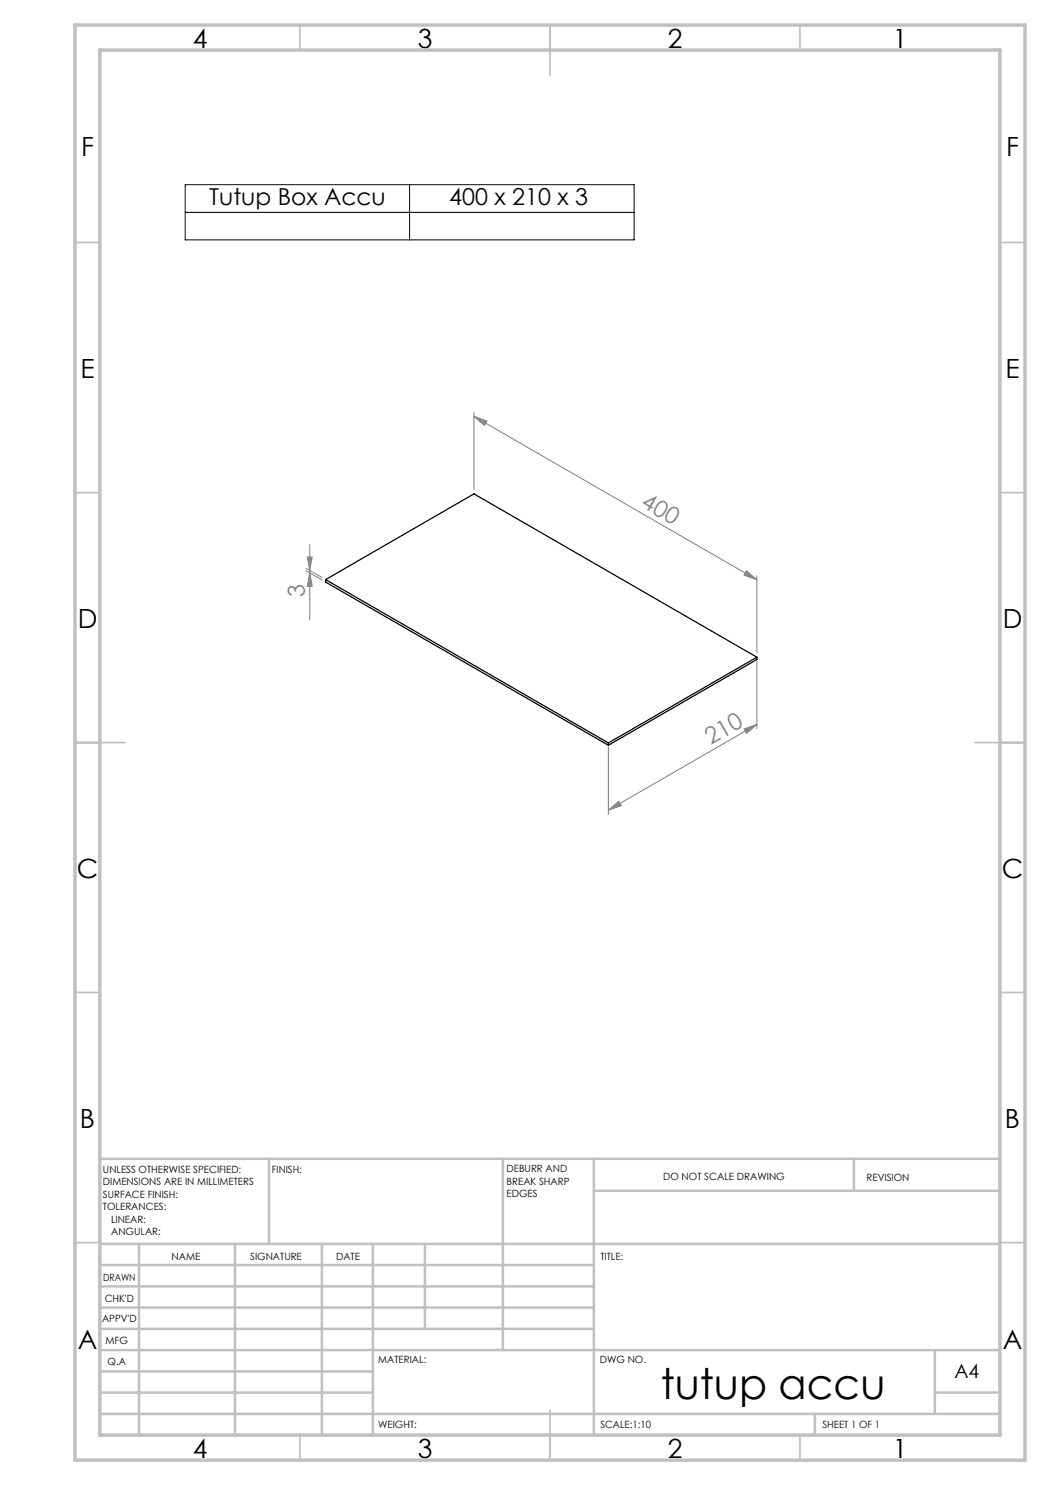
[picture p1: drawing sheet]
<svg xmlns="http://www.w3.org/2000/svg" width="210mm" height="297mm" viewBox="0 0 210 297" stroke-linecap="round" stroke-linejoin="round" font-family="sans-serif">
<g fill="none" stroke="#808080" stroke-width=".2">
<path d="M94.8 83.3l2.6 .9-.5 .9zM94.8 82.5v15.5M94.8 83.3l56.6 32.7M61.2 113.7l3.2 1.8M61.2 114.2l3.2 1.8M61.5 111.4h.9l-.5 2.7zM61.9 108.9v15.1M61.9 114.6l.5 2.7h-.9zM149.3 114.2l2.1 1.8-2.6-1zM151.4 115.1v15.5M151.4 132.3v13.4M121.7 149.4v13.5"/>
<path d="M148.8 145.8l2.6-.9-2.1 1.8zM151.4 144.9l-29.7 17.1M121.7 162l2.1-1.7 .5 .8z"/>
</g>
<path d="M37 36.9h89.8v11.1h-89.8zM81.9 36.9v11.1M37 42.5h89.8" fill="none" stroke="#000" stroke-width=".2"/>
<g fill="none" stroke="#c0c0c0" stroke-width=".35">
<path d="M60 5v5M110 5v10M160 5v5M15 48.5h5M200 48.5h5M15 98.5h5M200 98.5h5M15 148.5h10M195 148.5h10M15 198.5h5M200 198.5h5M15 248.5h5"/>
<path d="M200 248.5h5M60 287v5M110 282v10M160 287v5"/>
</g>
<g fill="none" stroke="#c0c0c0" stroke-width=".5">
<path d="M53.8 231.8v17M100.6 231.8v38.2M118.8 231.8v55.2M118.8 238.2h81.2M170.8 231.8v6.4M200 231.8h-180v55.2M20 248.8h180M20 257.3h98.8M20 253h98.8M27.8 248.8v38.2M47 248.8v38.2M64.4 248.8v38.2"/>
<path d="M74.6 248.8v38.2M85 248.8v17M20 265.8h98.8M20 261.5h98.8M20 278.5h54.6M20 274.3h54.6M20 270h180M187 278.5h13M187 270v12.8M20 282.8h180M163 282.8v4.2"/>
</g>
<path d="M15 5h190v287h-190zM20 10h180v277h-180z" fill="none" stroke="#c0c0c0" stroke-width=".7"/>
<g fill="#808080">
<path d="M149.3 114.2l2.1 1.8-2.6-1zM94.8 83.3l2.6 .9-.5 .9z"/>
<path d="M121.7 162l2.1-1.7 .5 .8zM148.8 145.8l2.6-.9-2.1 1.8z"/>
<path d="M61.5 111.4h.9l-.5 2.7zM61.9 114.6l.5 2.7h-.9z"/>
</g>
<path d="M65.1 115.9v.5l56.6 32.6M65.1 115.9l56.6 32.7M65.1 115.9l29.7-17.1 56.6 32.6M151.4 131.4l-29.7 17.2M151.4 131.4v.5l-29.7 17.1M121.7 148.6v.4" fill="none" stroke="#000" stroke-width=".25"/>
<text font-size="8.5" x="132.1" y="279.7">tutup accu</text>
<g font-size="5.3">
<text x="38.5" y="9.5">4</text>
<text x="83.5" y="9.5">3</text>
<text x="133.6" y="9.5">2</text>
<text x="178.6" y="9.5">1</text>
<text x="16.2" y="31.3">F</text>
<text x="201.2" y="31.3">F</text>
<text x="16.1" y="75.5">E</text>
<text x="201.1" y="75.5">E</text>
<text x="15.5" y="125.5">D</text>
<text x="200.5" y="125.5">D</text>
<text x="15.4" y="175.5">C</text>
<text x="200.4" y="175.5">C</text>
<text x="16" y="225.5">B</text>
<text x="201" y="225.5">B</text>
<text x="15.5" y="269.8">A</text>
<text x="200.5" y="269.8">A</text>
<text x="38.5" y="291.5">4</text>
<text x="83.5" y="291.5">3</text>
<text x="133.6" y="291.5">2</text>
<text x="178.6" y="291.5">1</text>
</g>
<g font-size="4.7">
<text x="41.8" y="40.9">Tutup Box Accu</text>
<text x="89.9" y="40.9">400 x 210 x 3</text>
</g>
<g font-size="4.7" fill="#808080">
<text x="128" y="101.3" transform="rotate(30 128 101.3)">400</text>
<text x="61" y="119.4" transform="rotate(-90 61 119.4)">3</text>
<text x="142.2" y="149" transform="rotate(-30 142.2 149)">210</text>
</g>
<text font-size="3.9" x="190.9" y="275.5">A4</text>
<g font-size="2">
<text x="20.6" y="234.6">UNLESS OTHERWISE SPECIFIED:</text>
<text x="20.6" y="237.1">DIMENSIONS ARE IN MILLIMETERS</text>
<text x="20.6" y="239.6">SURFACE FINISH:</text>
<text x="54.4" y="234.6">FINISH:</text>
<text x="101.3" y="234.5">DEBURR AND</text>
<text x="101.3" y="237">BREAK SHARP</text>
<text x="101.3" y="239.5">EDGES</text>
<text x="132.6" y="236">DO NOT SCALE DRAWING</text>
<text x="173.3" y="236.2">REVISION</text>
<text x="20.6" y="242.1">TOLERANCES:</text>
<text x="22.2" y="244.6">LINEAR:</text>
<text x="22.2" y="247.1">ANGULAR:</text>
<text x="34.3" y="252">NAME</text>
<text x="50" y="251.9">SIGNATURE</text>
<text x="67.2" y="251.9">DATE</text>
<text x="120.1" y="251.9">TITLE:</text>
<text x="20.6" y="256.1">DRAWN</text>
<text x="20.9" y="260.3">CHK'D</text>
<text x="20.4" y="264.4">APPV'D</text>
<text x="21.1" y="268.8">MFG</text>
<text x="21.5" y="273">Q.A</text>
<text x="75.6" y="272.5">MATERIAL:</text>
<text x="120" y="272.5">DWG NO.</text>
<text x="75.6" y="285.5">WEIGHT:</text>
<text x="120.1" y="285.6">SCALE:1:10</text>
<text x="164.5" y="285.6">SHEET 1 OF 1</text>
</g>
</svg>
